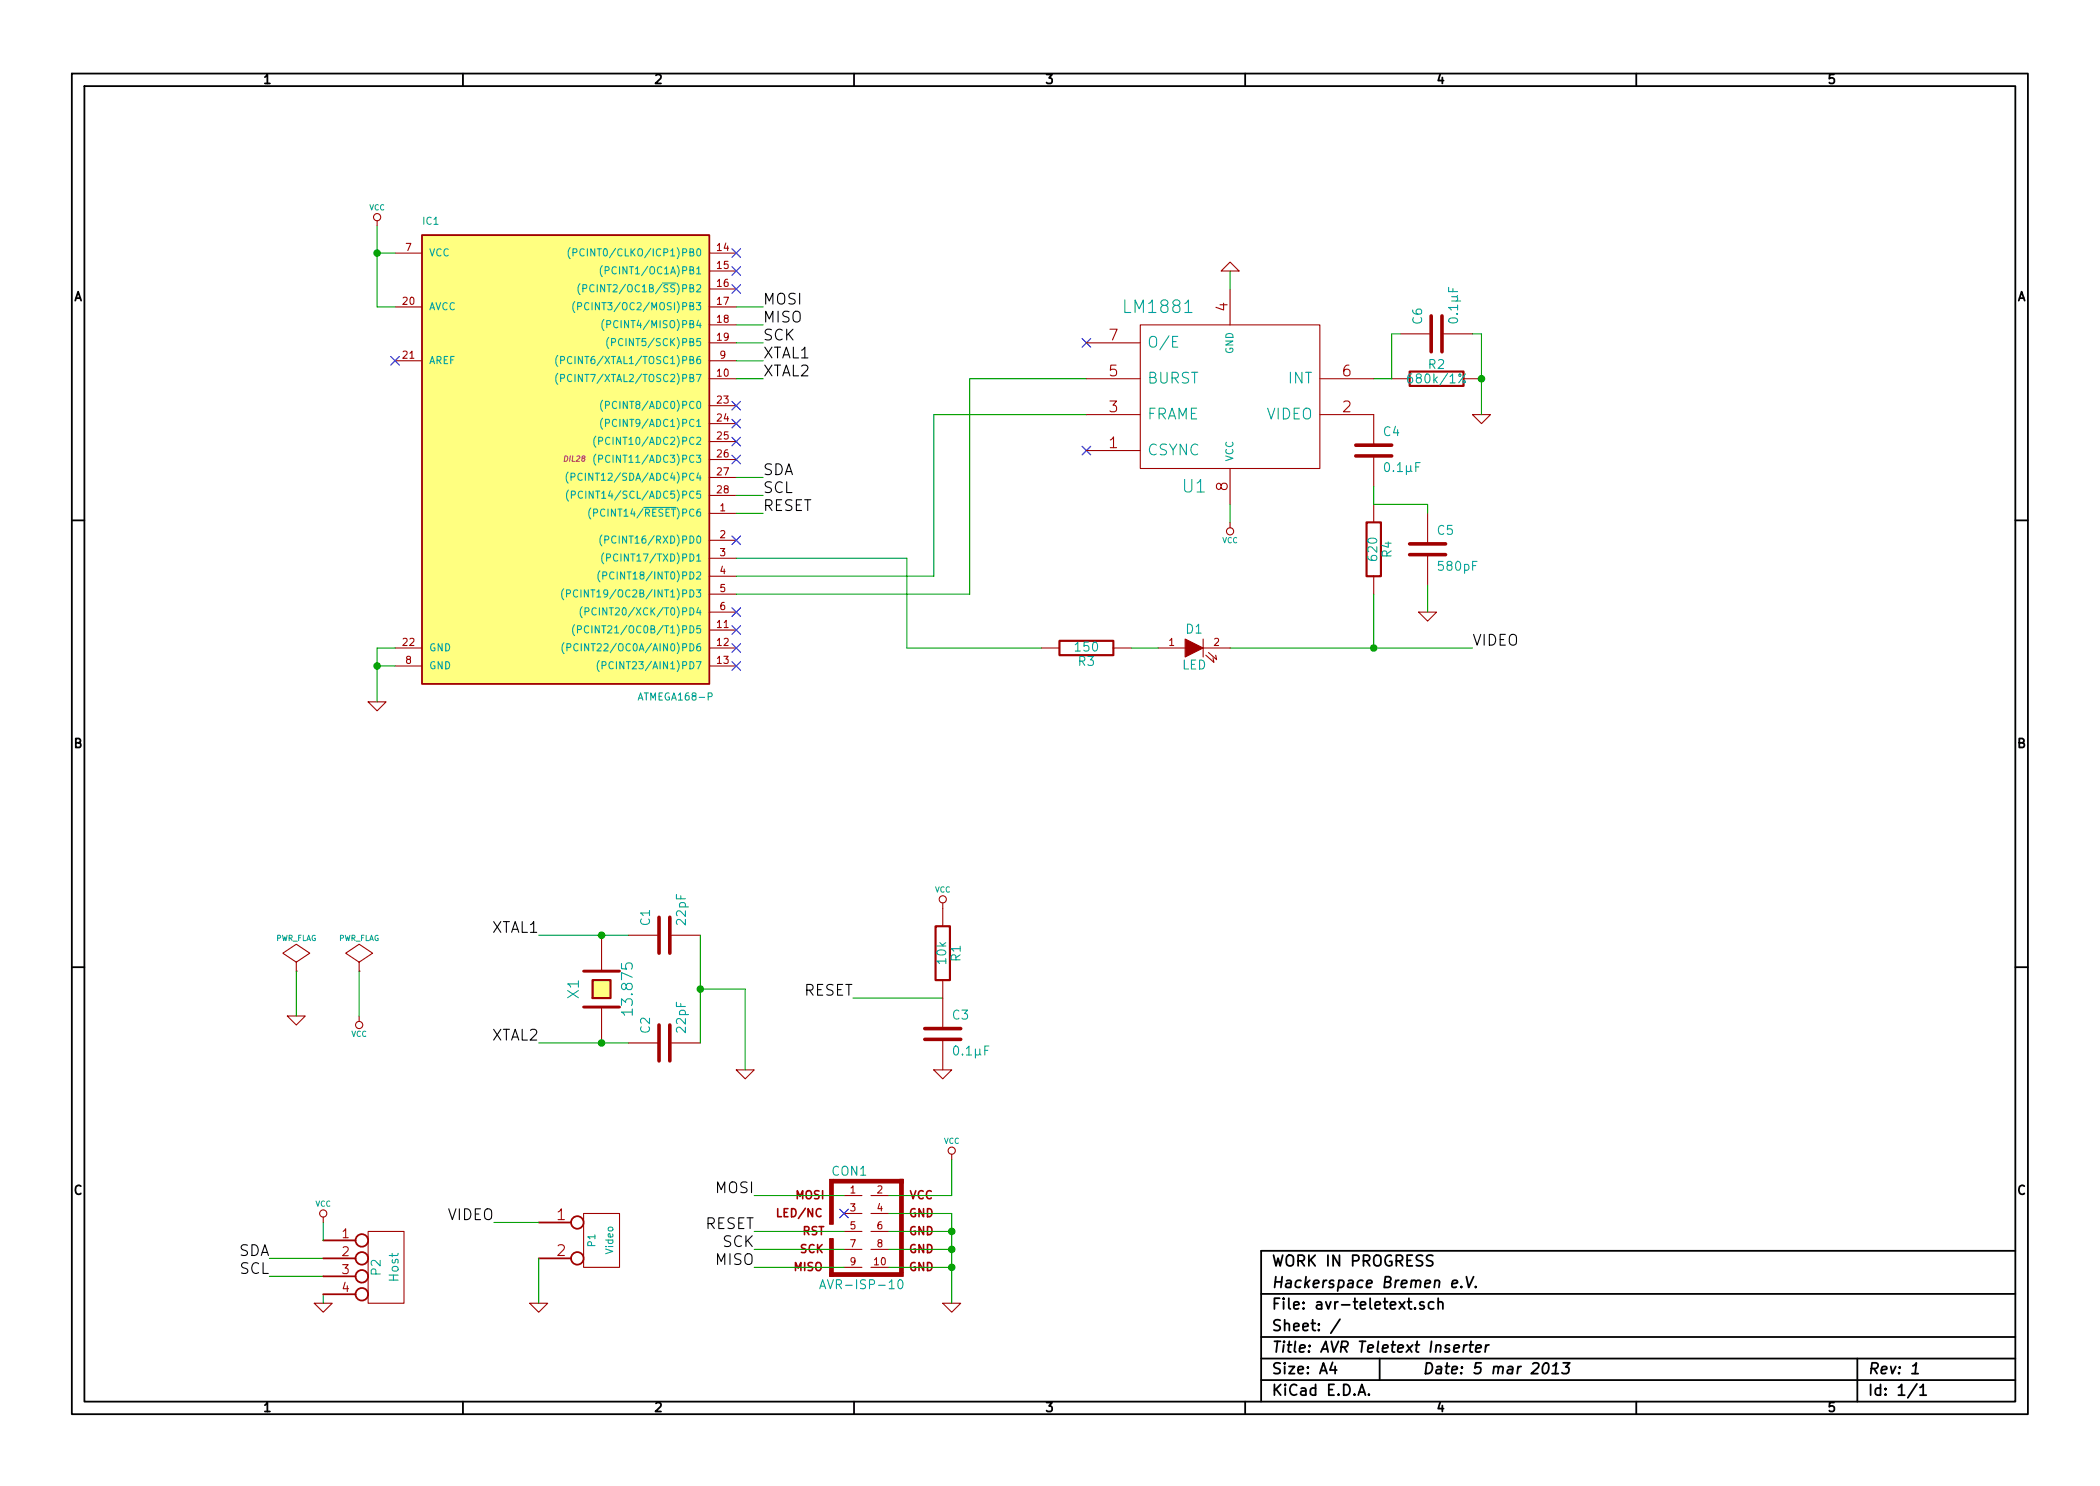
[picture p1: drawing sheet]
EESchema Schematic File Version 2  date Di 05 Mär 2013 15:59:21 CET
LIBS:power
LIBS:device
LIBS:transistors
LIBS:conn
LIBS:linear
LIBS:regul
LIBS:74xx
LIBS:cmos4000
LIBS:adc-dac
LIBS:memory
LIBS:xilinx
LIBS:special
LIBS:microcontrollers
LIBS:dsp
LIBS:microchip
LIBS:analog_switches
LIBS:motorola
LIBS:texas
LIBS:intel
LIBS:audio
LIBS:interface
LIBS:digital-audio
LIBS:philips
LIBS:display
LIBS:cypress
LIBS:siliconi
LIBS:opto
LIBS:atmel
LIBS:contrib
LIBS:valves
LIBS:avr-teletext-cache
EELAYER 27 0
EELAYER END
$Descr A4 11693 8268
encoding utf-8
Sheet 1 1
Title "AVR Teletext Inserter"
Date "5 mar 2013"
Rev "1"
Comp "Hackerspace Bremen e.V."
Comment1 "WORK IN PROGRESS"
Comment2 ""
Comment3 ""
Comment4 ""
$EndDescr
$Comp
L ATMEGA168-P IC1
U 1 1
P 3200 2550
F 0 "IC1" H 2350 3850 40  0000 L BNN
F 1 "ATMEGA168-P" H 3550 1200 40  0000 L BNN
F 2 "DIL28" H 3200 2550 30  0000 C CIN
	1    3200 2550
	1    0    0    -1  
$EndComp
$Comp
L CRYSTAL X1
U 1 1
P 3350 5500
F 0 "X1" H 3350 5650 60  0000 C CNN
F 1 "13.875" H 3350 5350 60  0000 C CNN
	1    3350 5500
	0    -1   -1   0   
$EndComp
$Comp
L C C1
U 1 1
P 3700 5200
F 0 "C1" H 3750 5300 50  0000 L CNN
F 1 "22pF" H 3750 5100 50  0000 L CNN
	1    3700 5200
	0    -1   -1   0   
$EndComp
$Comp
L C C2
U 1 1
P 3700 5800
F 0 "C2" H 3750 5900 50  0000 L CNN
F 1 "22pF" H 3750 5700 50  0000 L CNN
	1    3700 5800
	0    -1   -1   0   
$EndComp
$Comp
L GND #PWR01
U 1 1
P 4150 5950
F 0 "#PWR01" H 4150 5950 30  0001 C CNN
F 1 "GND" H 4150 5880 30  0001 C CNN
	1    4150 5950
	1    0    0    -1  
$EndComp
Wire Wire Line
	3000 5200 3500 5200
Wire Wire Line
	3000 5800 3500 5800
Wire Wire Line
	3900 5200 3900 5800
Wire Wire Line
	3900 5500 4150 5500
Connection ~ 3900 5500
Connection ~ 3350 5200
Connection ~ 3350 5800
Text Label 3000 5800 2    60   ~ 0
XTAL2
$Comp
L VCC #PWR02
U 1 1
P 2100 1250
F 0 "#PWR02" H 2100 1350 30  0001 C CNN
F 1 "VCC" H 2100 1350 30  0000 C CNN
	1    2100 1250
	1    0    0    -1  
$EndComp
Wire Wire Line
	2100 1400 2200 1400
Wire Wire Line
	2100 1250 2100 1700
Wire Wire Line
	2100 1700 2200 1700
Connection ~ 2100 1400
$Comp
L GND #PWR03
U 1 1
P 2100 3900
F 0 "#PWR03" H 2100 3900 30  0001 C CNN
F 1 "GND" H 2100 3830 30  0001 C CNN
	1    2100 3900
	1    0    0    -1  
$EndComp
Wire Wire Line
	2200 3600 2100 3600
Wire Wire Line
	2100 3600 2100 3900
Wire Wire Line
	2200 3700 2100 3700
Connection ~ 2100 3700
Text Label 4250 2850 0    60   ~ 0
RESET
Text Label 4750 5550 2    60   ~ 0
RESET
Wire Wire Line
	4750 5550 5250 5550
$Comp
L C C3
U 1 1
P 5250 5750
F 0 "C3" H 5300 5850 50  0000 L CNN
F 1 "0.1µF" H 5300 5650 50  0000 L CNN
	1    5250 5750
	1    0    0    -1  
$EndComp
$Comp
L R R1
U 1 1
P 5250 5300
F 0 "R1" V 5330 5300 50  0000 C CNN
F 1 "10k" V 5250 5300 50  0000 C CNN
	1    5250 5300
	1    0    0    -1  
$EndComp
$Comp
L GND #PWR04
U 1 1
P 5250 5950
F 0 "#PWR04" H 5250 5950 30  0001 C CNN
F 1 "GND" H 5250 5880 30  0001 C CNN
	1    5250 5950
	1    0    0    -1  
$EndComp
$Comp
L VCC #PWR05
U 1 1
P 5250 5050
F 0 "#PWR05" H 5250 5150 30  0001 C CNN
F 1 "VCC" H 5250 5150 30  0000 C CNN
	1    5250 5050
	1    0    0    -1  
$EndComp
$Comp
L R R2
U 1 1
P 8000 2100
F 0 "R2" V 8080 2100 50  0000 C CNN
F 1 "680k/1%" V 8000 2100 50  0000 C CNN
	1    8000 2100
	0    -1   -1   0   
$EndComp
$Comp
L C C6
U 1 1
P 8000 1850
F 0 "C6" H 8050 1950 50  0000 L CNN
F 1 "0.1µF" H 8050 1750 50  0000 L CNN
	1    8000 1850
	0    -1   -1   0   
$EndComp
$Comp
L GND #PWR06
U 1 1
P 8250 2300
F 0 "#PWR06" H 8250 2300 30  0001 C CNN
F 1 "GND" H 8250 2230 30  0001 C CNN
	1    8250 2300
	1    0    0    -1  
$EndComp
Wire Wire Line
	7650 2100 7750 2100
Wire Wire Line
	7750 2100 7750 1850
Wire Wire Line
	7750 1850 7800 1850
Wire Wire Line
	8200 1850 8250 1850
Wire Wire Line
	8250 1850 8250 2300
Connection ~ 8250 2100
Wire Wire Line
	6050 2300 5200 2300
Wire Wire Line
	5200 2300 5200 3200
Wire Wire Line
	5200 3200 4100 3200
Wire Wire Line
	6050 2100 5400 2100
Wire Wire Line
	5400 2100 5400 3300
Wire Wire Line
	5400 3300 4100 3300
$Comp
L CONN_2 P1
U 1 1
P 3350 6900
F 0 "P1" V 3300 6900 40  0000 C CNN
F 1 "Video" V 3400 6900 40  0000 C CNN
	1    3350 6900
	1    0    0    -1  
$EndComp
$Comp
L GND #PWR07
U 1 1
P 3000 7250
F 0 "#PWR07" H 3000 7250 30  0001 C CNN
F 1 "GND" H 3000 7180 30  0001 C CNN
	1    3000 7250
	1    0    0    -1  
$EndComp
Wire Wire Line
	6850 3600 8200 3600
$Comp
L LED D1
U 1 1
P 6650 3600
F 0 "D1" H 6650 3700 50  0000 C CNN
F 1 "LED" H 6650 3500 50  0000 C CNN
	1    6650 3600
	1    0    0    -1  
$EndComp
$Comp
L R R3
U 1 1
P 6050 3600
F 0 "R3" V 6130 3600 50  0000 C CNN
F 1 "150" V 6050 3600 50  0000 C CNN
	1    6050 3600
	0    1    1    0   
$EndComp
Wire Wire Line
	4100 3100 5050 3100
Wire Wire Line
	5050 3100 5050 3600
Wire Wire Line
	5050 3600 5800 3600
Wire Wire Line
	6300 3600 6450 3600
$Comp
L C C4
U 1 1
P 7650 2500
F 0 "C4" H 7700 2600 50  0000 L CNN
F 1 "0.1µF" H 7700 2400 50  0000 L CNN
	1    7650 2500
	1    0    0    -1  
$EndComp
$Comp
L R R4
U 1 1
P 7650 3050
F 0 "R4" V 7730 3050 50  0000 C CNN
F 1 "620" V 7650 3050 50  0000 C CNN
	1    7650 3050
	1    0    0    -1  
$EndComp
Wire Wire Line
	7650 2700 7650 2800
Wire Wire Line
	7650 3300 7650 3600
Connection ~ 7650 3600
$Comp
L GND #PWR08
U 1 1
P 7950 3400
F 0 "#PWR08" H 7950 3400 30  0001 C CNN
F 1 "GND" H 7950 3330 30  0001 C CNN
	1    7950 3400
	1    0    0    -1  
$EndComp
$Comp
L C C5
U 1 1
P 7950 3050
F 0 "C5" H 8000 3150 50  0000 L CNN
F 1 "580pF" H 8000 2950 50  0000 L CNN
	1    7950 3050
	1    0    0    -1  
$EndComp
Wire Wire Line
	7950 2850 7950 2800
Wire Wire Line
	7950 2800 7650 2800
Wire Wire Line
	7950 3250 7950 3400
Text Label 1500 7000 2    60   ~ 0
SDA
Text Label 1500 7100 2    60   ~ 0
SCL
$Comp
L VCC #PWR09
U 1 1
P 1800 6800
F 0 "#PWR09" H 1800 6900 30  0001 C CNN
F 1 "VCC" H 1800 6900 30  0000 C CNN
	1    1800 6800
	1    0    0    -1  
$EndComp
$Comp
L GND #PWR010
U 1 1
P 1800 7250
F 0 "#PWR010" H 1800 7250 30  0001 C CNN
F 1 "GND" H 1800 7180 30  0001 C CNN
	1    1800 7250
	1    0    0    -1  
$EndComp
Wire Wire Line
	1800 7200 1800 7250
Wire Wire Line
	1800 7000 1500 7000
Wire Wire Line
	1800 7100 1500 7100
Text Label 4250 2650 0    60   ~ 0
SDA
Text Label 4250 2750 0    60   ~ 0
SCL
Wire Wire Line
	4250 2750 4100 2750
Wire Wire Line
	4250 2650 4100 2650
Wire Wire Line
	4250 2850 4100 2850
Text Label 2750 6800 2    60   ~ 0
VIDEO
Wire Wire Line
	3000 6800 2750 6800
Wire Wire Line
	3000 7000 3000 7250
Text Label 8200 3600 0    60   ~ 0
VIDEO
$Comp
L CONN_4 P2
U 1 1
P 2150 7050
F 0 "P2" V 2100 7050 50  0000 C CNN
F 1 "Host" V 2200 7050 50  0000 C CNN
	1    2150 7050
	1    0    0    -1  
$EndComp
Wire Wire Line
	1800 6900 1800 6800
$Comp
L AVR-ISP-10 CON1
U 1 1
P 4900 6850
F 0 "CON1" H 4730 7180 50  0000 C CNN
F 1 "AVR-ISP-10" H 4560 6520 50  0000 L BNN
F 2 "AVR-ISP-10" V 4150 6900 50  0001 C CNN
	1    4900 6850
	1    0    0    -1  
$EndComp
$Comp
L GND #PWR011
U 1 1
P 5300 7250
F 0 "#PWR011" H 5300 7250 30  0001 C CNN
F 1 "GND" H 5300 7180 30  0001 C CNN
	1    5300 7250
	1    0    0    -1  
$EndComp
Wire Wire Line
	4950 6750 5300 6750
Wire Wire Line
	5300 6750 5300 7250
Wire Wire Line
	4950 6850 5300 6850
Connection ~ 5300 6850
Wire Wire Line
	4950 6950 5300 6950
Connection ~ 5300 6950
Wire Wire Line
	4950 7050 5300 7050
Connection ~ 5300 7050
$Comp
L VCC #PWR012
U 1 1
P 5300 6450
F 0 "#PWR012" H 5300 6550 30  0001 C CNN
F 1 "VCC" H 5300 6550 30  0000 C CNN
	1    5300 6450
	1    0    0    -1  
$EndComp
Wire Wire Line
	4950 6650 5300 6650
Wire Wire Line
	5300 6650 5300 6450
Text Label 4200 6650 2    60   ~ 0
MOSI
Text Label 4200 6850 2    60   ~ 0
RESET
Text Label 4200 6950 2    60   ~ 0
SCK
Text Label 4200 7050 2    60   ~ 0
MISO
Wire Wire Line
	4700 7050 4200 7050
Wire Wire Line
	4700 6950 4200 6950
Wire Wire Line
	4700 6850 4200 6850
Wire Wire Line
	4700 6650 4200 6650
Text Label 4250 1700 0    60   ~ 0
MOSI
Text Label 4250 1800 0    60   ~ 0
MISO
Text Label 4250 1900 0    60   ~ 0
SCK
Wire Wire Line
	4100 1900 4250 1900
Wire Wire Line
	4100 1800 4250 1800
Wire Wire Line
	4100 1700 4250 1700
NoConn ~ 4100 1400
NoConn ~ 4100 1500
NoConn ~ 4100 1600
NoConn ~ 4100 2250
NoConn ~ 4100 2350
NoConn ~ 4100 2450
NoConn ~ 4100 2550
NoConn ~ 4100 3000
NoConn ~ 4100 3400
NoConn ~ 4100 3500
NoConn ~ 4100 3600
NoConn ~ 4100 3700
NoConn ~ 2200 2000
NoConn ~ 6050 1900
NoConn ~ 6050 2500
Wire Wire Line
	4150 5500 4150 5950
NoConn ~ 4700 6750
$Comp
L LM1881 U1
U 1 1
P 6850 2200
F 0 "U1" H 7050 2700 70  0000 C CNN
F 1 "LM1881" H 7250 1700 70  0000 C CNN
	1    6850 2200
	-1   0    0    1   
$EndComp
$Comp
L GND #PWR013
U 1 1
P 6850 1500
F 0 "#PWR013" H 6850 1500 30  0001 C CNN
F 1 "GND" H 6850 1430 30  0001 C CNN
	1    6850 1500
	-1   0    0    1   
$EndComp
Wire Wire Line
	6850 1600 6850 1500
$Comp
L VCC #PWR014
U 1 1
P 6850 2900
F 0 "#PWR014" H 6850 3000 30  0001 C CNN
F 1 "VCC" H 6850 3000 30  0000 C CNN
	1    6850 2900
	-1   0    0    1   
$EndComp
Wire Wire Line
	6850 2900 6850 2800
Text Label 3000 5200 2    60   ~ 0
XTAL1
$Comp
L PWR_FLAG #FLG015
U 1 1
P 1650 5400
F 0 "#FLG015" H 1650 5495 30  0001 C CNN
F 1 "PWR_FLAG" H 1650 5580 30  0000 C CNN
	1    1650 5400
	1    0    0    -1  
$EndComp
$Comp
L PWR_FLAG #FLG016
U 1 1
P 2000 5400
F 0 "#FLG016" H 2000 5495 30  0001 C CNN
F 1 "PWR_FLAG" H 2000 5580 30  0000 C CNN
	1    2000 5400
	1    0    0    -1  
$EndComp
$Comp
L GND #PWR017
U 1 1
P 1650 5650
F 0 "#PWR017" H 1650 5650 30  0001 C CNN
F 1 "GND" H 1650 5580 30  0001 C CNN
	1    1650 5650
	1    0    0    -1  
$EndComp
$Comp
L VCC #PWR018
U 1 1
P 2000 5650
F 0 "#PWR018" H 2000 5750 30  0001 C CNN
F 1 "VCC" H 2000 5750 30  0000 C CNN
	1    2000 5650
	-1   0    0    1   
$EndComp
Wire Wire Line
	1650 5650 1650 5400
Wire Wire Line
	2000 5650 2000 5400
Text Label 4250 2000 0    60   ~ 0
XTAL1
Text Label 4250 2100 0    60   ~ 0
XTAL2
Wire Wire Line
	4250 2000 4100 2000
Wire Wire Line
	4250 2100 4100 2100
$EndSCHEMATC
